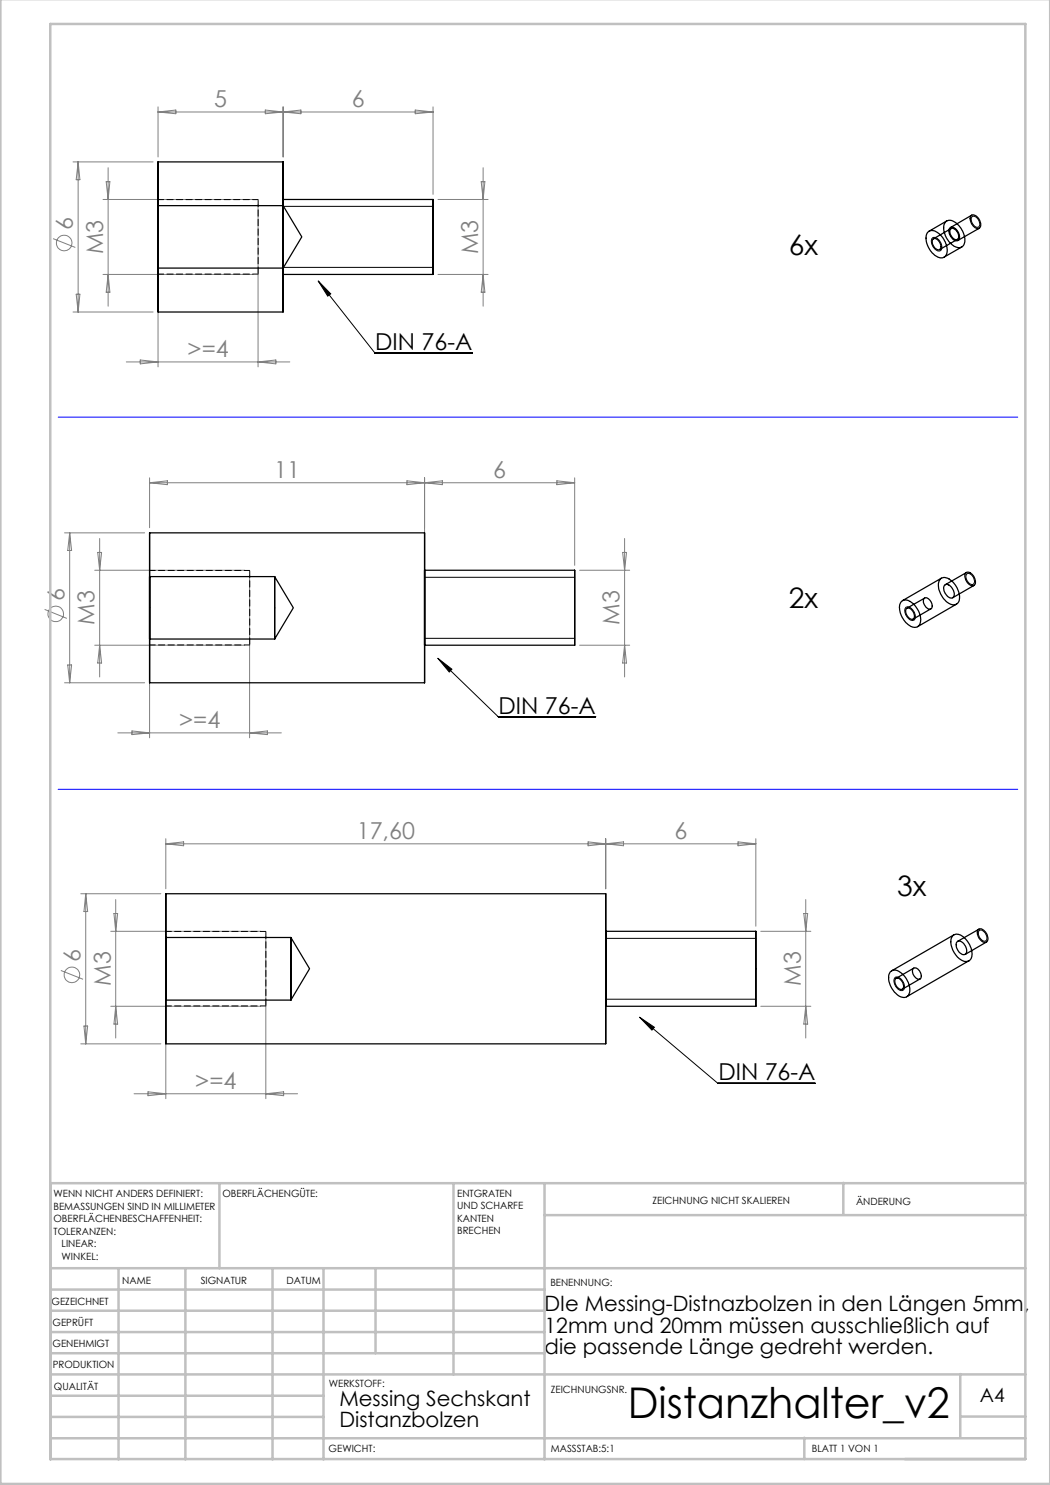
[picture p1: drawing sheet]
<svg xmlns="http://www.w3.org/2000/svg" width="210mm" height="297mm" viewBox="0 0 210 297" stroke-linecap="round" stroke-linejoin="round" font-family="sans-serif">
<g fill="none" stroke="#808080" stroke-width=".2">
<path d="M14.6 32.4h16M15.6 32.4v30M15.6 32.4l.4 3.5h-.8zM20.6 39.9h30M21.2 36.3h.8l-.4 3.6zM21.6 33.5v27.7M31.6 21.4v10M31.6 22.4h55M31.6 22.4l3.6-.4v.8zM53.1 22l3.5 .4-3.5 .4zM56.6 21.4v10M56.6 22.4l3.6-.4v.8z"/>
<path d="M83 22l3.6 .4-3.6 .4zM86.6 21.4v17.5M87.6 39.9h10M96.2 36.3h.8l-.4 3.6zM96.6 33.5v27.7M10.6 47.7l4.5 1.8M15.2 58.8h.8l-.4 3.6zM20.6 54.9h30M21.6 54.9l.4 3.6h-.8zM31.6 40.9v32.5M51.6 40.9v32.5M87.6 54.9h10"/>
<path d="M96.6 54.9l.4 3.6h-.8zM14.6 62.4h16M25.3 72.4h32.7M28 72l3.6 .4-3.6 .4zM51.6 72.4l3.6-.4v.8zM29.9 95.6v9.9M29.9 96.6h85M29.9 96.6l3.6-.4v.7zM81.4 96.2l7.1 .7v-.7l-7.1 .7zM84.9 95.6v17.5M111.4 96.2l3.5 .4-3.5 .3zM114.9 95.6v17.5"/>
<path d="M12.9 106.6h16M13.9 106.6v30M13.9 106.6l.4 3.5h-.8zM18.9 114h30M19.5 110.5h.8l-.4 3.5zM19.9 107.7v27.7M29.9 115.1v32.5M49.9 115.1v32.5M115.9 114h10M124.5 110.5h.8l-.4 3.5zM124.9 107.7v27.7M8.9 121.9l4.5 1.8"/>
<path d="M12.9 136.6h16M13.5 133h.8l-.4 3.6zM18.9 129h30M19.9 129l.4 3.6h-.8zM115.9 129h10M124.9 129l.4 3.6h-.8zM23.6 146.6h32.7M26.4 146.2l3.5 .4-3.5 .3zM49.9 146.6l3.6-.4v.7zM16.2 178.7h16M17.1 178.7v30.1M17.1 178.7l.4 3.6h-.7z"/>
<path d="M23.1 179.9v27.7M33.2 167.7v10.1M33.2 168.8h118M33.2 168.8l3.5-.4v.8zM117.6 168.4l7.1 .8v-.8l-7.1 .8zM121.1 167.7v10.1M147.6 168.4l3.6 .4-3.6 .4zM151.2 167.7v17.5M161.1 179.9v27.7M12.2 194.1l4.4 1.8M22.2 186.3h29.9M22.8 182.7h.7l-.4 3.6z"/>
<path d="M33.2 187.3v32.4M53.2 187.3v32.4M152.2 186.3h10M160.8 182.7h.7l-.4 3.6zM16.2 208.8h16M16.8 205.2h.7l-.4 3.6zM22.2 201.3h29.9M23.1 201.3l.4 3.5h-.7zM26.8 218.8h32.7M29.6 218.4l3.6 .4-3.6 .3zM53.2 218.8l3.5-.4v.7zM152.2 201.3h10"/>
<path d="M161.1 201.3l.4 3.5h-.7z"/>
<circle cx="12.8" cy="48.6" r="1.55"/>
<circle cx="11.1" cy="122.8" r="1.55"/>
<circle cx="14.4" cy="195" r="1.55"/>
</g>
<g fill="none" stroke="#000" stroke-width=".2">
<path d="M56.7 53.5h29.9M56.7 41.3h29.9M63.6 56.2l2.5 2.6-.6 .4zM63.6 56.2l11.4 14.4h19.5M186.6 47.5a1.82 1.82 0 0 1 1.8 2.1 .77 .77 0 0 1-.7 .6 .77 .77 0 0 1-.8-.5 1.63 1.63 0 0 1-.3-2.2zM194.3 43.4a1.04 1.04 0 0 1 1.5 .8l.1 .2a.67 .67 0 0 1-.2 1 .67 .67 0 0 1-1-.4l-.5-1zM84.9 115.5h30M193.3 114.9a1.13 1.13 0 0 1 1.5 1.1 .62 .62 0 0 1-.2 .8 .62 .62 0 0 1-.8-.2l-.5-.8-.1-.4zM84.9 127.7h30M87.6 131.7l2.8 2.1-.5 .6zM87.6 131.7l12.1 11.7h19.4M181.2 121.5a1.58 1.58 0 0 1 1.8 1.4l.1 .1a.78 .78 0 0 1-.5 1.1 .78 .78 0 0 1-1-.5 1.69 1.69 0 0 1-.4-2.1z"/>
<path d="M121.1 199.8h30.1M121.1 187.7h30.1M178.9 195.6a.91 .91 0 0 1 1.5 .4 1.41 1.41 0 0 1 .1 2.1 1.94 1.94 0 0 1-1.6-2.5zM195.8 186.1a1.32 1.32 0 0 1 1.6 1.5v.1a.57 .57 0 0 1-.5 .6 .57 .57 0 0 1-.6-.4l-.6-.9v-.4zM127.9 203.4l15.7 13.3h19.5M127.9 203.4l3 2.1-.5 .5z"/>
</g>
<g fill="none" stroke="#c0c0c0" stroke-width=".5">
<path d="M.1 -.1v296.9h209.9v-296.9M10.1 4.8h195v287h-195zM43.9 236.6v17M90.7 236.6v38.3M108.9 236.6v55.3M168.7 236.6v6.3M205.1 236.6h-195v55.3M10.1 253.6h195M10.1 257.9h98.8M23.7 253.6v38.3M37.1 253.6v38.3M54.5 253.6v38.3"/>
<path d="M64.7 253.6v38.3M75.1 253.6v17M108.9 243h96.2M10.1 270.6h98.8M10.1 266.4h98.8M10.1 262.1h98.8M10.1 279.1h54.6M10.1 274.9h195M192.1 274.8v12.7M10.1 287.7h195M10.1 283.4h54.6M160.9 287.5v4.3"/>
<path d="M192.1 283.3h13"/>
</g>
<path d="M11.6 83.4h192M11.6 157.9h192" fill="none" stroke="#00f" stroke-width=".2"/>
<path d="M31.6 39.9h20M31.6 54.8h20M29.9 114.1h20M29.9 129h20M33.2 186.3h20M33.2 201.2h20" fill="none" stroke="#000" stroke-width=".2" stroke-dasharray="1.3 .6" stroke-dashoffset=".2"/>
<path d="M51.6 54.8v-14.9M49.9 129v-14.9M53.2 201.2v-14.9" fill="none" stroke="#000" stroke-width=".2" stroke-dasharray="1.3 .6" stroke-dashoffset="-.1"/>
<g fill="#000">
<path d="M127.9 203.4l3 2.1-.5 .5z"/>
<path d="M87.6 131.7l2.8 2.1-.5 .6zM63.6 56.2l2.5 2.6-.6 .4z"/>
</g>
<g fill="none" stroke="#000" stroke-width=".25">
<path d="M31.6 32.4v30zM31.6 32.4h25M56.6 32.4v30zM56.6 39.9v15zM56.6 39.9h30M86.6 39.9v15zM31.6 41.1h25l3.8 6.3-3.8 6.2h-25M31.6 41.1v12.5zM56.6 41.1v12.5zM56.6 54.9h30M185.5 46.6a1.55 1.55 0 0 1 2.3 .1 3.9 3.9 0 0 1 1.4 4.3 1.44 1.44 0 0 1-2.2 .1 4.1 4.1 0 0 1-1.5-4.5zM186.5 47.9a.9 .9 0 0 1 1.4 .6 .89 .89 0 0 1-.2 1.5 1.67 1.67 0 0 1-1.2-2.1z"/>
<path d="M189.2 44.3a1.79 1.79 0 0 1 2.4 .6 3.8 3.8 0 0 1 1.1 4.2 1.63 1.63 0 0 1-2.5-.4 3.7 3.7 0 0 1-1.1-4.3zM189.3 44.2l-3.5 2M190 45.5a1.47 1.47 0 0 1 1.8 1.3 .78 .78 0 0 1 .1 1 .78 .78 0 0 1-.9 .3 1.89 1.89 0 0 1-1-2.6zM190.1 45.8a1.2 1.2 0 0 1 1.6 1 .66 .66 0 0 1 0 .8 .66 .66 0 0 1-.7 .3 1.69 1.69 0 0 1-.9-2.1zM190.2 45.7l-3.5 2.1M191.5 47.9l-3.6 2M192.4 49.4l-3.6 2M194.3 43.1a1.57 1.57 0 0 1 1.8 1.5 .77 .77 0 0 1-.3 1.1 .77 .77 0 0 1-1-.4 1.76 1.76 0 0 1-.5-2.2zM194.3 43l-4.2 2.5M195.9 45.6l-4.3 2.5M31.6 62.4h25M29.9 115.3h25l3.8 6.3-3.8 6.2h-25"/>
<path d="M29.9 115.3v12.5zM29.9 106.6v30zM29.9 106.6h55M54.9 115.3v12.5zM84.9 106.6v30zM84.9 114v15zM84.9 114h30M114.9 114v15zM184.9 119.7a1.31 1.31 0 0 1 1.5 1.3 .62 .62 0 0 1-.3 .8 .62 .62 0 0 1-.8-.3 1.47 1.47 0 0 1-.4-1.8zM184.9 119.6l-3.5 2M188.1 115.8a1.89 1.89 0 0 1 2.5 .6 3.8 3.8 0 0 1 1.1 4.1 1.52 1.52 0 0 1-2.4-.2 4.1 4.1 0 0 1-1.4-4.2zM188.3 115.6l-7.8 4.5"/>
<path d="M188.9 117a1.43 1.43 0 0 1 1.8 1.3 .8 .8 0 0 1 .1 .9 .8 .8 0 0 1-.8 .4 1.96 1.96 0 0 1-1.1-2.6zM193.2 114.6a1.37 1.37 0 0 1 1.8 1.2 .81 .81 0 0 1 .1 .9 .81 .81 0 0 1-.7 .5 1.96 1.96 0 0 1-1.2-2.6zM193.3 114.5l-4.2 2.4M194.8 117.1l-4.3 2.5M29.9 136.6h55M84.9 129h30M180.2 120.4a1.68 1.68 0 0 1 2.5 .4 3.6 3.6 0 0 1 1.1 4.3 1.67 1.67 0 0 1-2.4-.4 3.8 3.8 0 0 1-1.2-4.2zM181.3 121.7a1.16 1.16 0 0 1 1.5 1.1 .62 .62 0 0 1 0 .8 .62 .62 0 0 1-.8 .2 1.67 1.67 0 0 1-.7-2.1zM186.2 121.8l-3.6 2M191.3 120.8l-7.8 4.5M33.2 178.7v30zM33.2 178.7h87.9"/>
<path d="M121.1 178.7v30zM33.2 187.5h25l3.7 6.2-3.7 6.3h-25M33.2 187.5v12.5zM58.2 187.5v12.5zM121.1 186.3v15zM121.1 186.3h30.1M151.2 186.3v15zM178.1 194.3a1.6 1.6 0 0 1 2.2 .4 3.9 3.9 0 0 1 1.4 4.3 1.56 1.56 0 0 1-2.5-.2 3.8 3.8 0 0 1-1.2-4.4zM179.1 195.8a1.1 1.1 0 0 1 1.5 .9l.1 .2a.64 .64 0 0 1-.2 .9 .64 .64 0 0 1-.9-.2l-.5-.8-.1-.4zM182.6 193.7a1.1 1.1 0 0 1 1.5 1l.1 .3a.62 .62 0 0 1-.3 .8 .62 .62 0 0 1-.8-.3l-.5-.7-.1-.4zM182.7 193.6l-3.5 2.1M184 195.8l-3.5 2"/>
<path d="M190.5 187.2a1.72 1.72 0 0 1 2.5 .4 3.9 3.9 0 0 1 1.2 4.2 1.58 1.58 0 0 1-2.5-.2 4.2 4.2 0 0 1-1.4-4.1zM190.8 187l-12.5 7.2M191.3 188.5a1.09 1.09 0 0 1 1.7 .7l.1 .1a1.02 1.02 0 0 1-.3 1.7 2.04 2.04 0 0 1-1.5-2.5zM193.8 192.2l-12.5 7.2M195.6 186a1.02 1.02 0 0 1 1.6 .6 1.24 1.24 0 0 1-.1 1.9 1.88 1.88 0 0 1-1.5-2.5zM195.8 185.8l-4.3 2.5M197.3 188.4l-4.3 2.5M33.2 208.8h87.9M121.1 201.3h30.1"/>
</g>
<text font-size="8.5" x="125.6" y="283.5">Distanzhalter_v2</text>
<g font-size="5.6">
<text x="157.7" y="51">6x</text>
<text x="157.7" y="121.6">2x</text>
<text x="179.4" y="179.2">3x</text>
</g>
<g font-size="4.7" fill="#808080">
<text x="42.8" y="21.4">5</text>
<text x="70.3" y="21.4">6</text>
<text x="14.6" y="46" transform="rotate(-90 14.6 46)">6</text>
<text x="20.6" y="50.8" transform="rotate(-90 20.6 50.8)">M3</text>
<text x="95.6" y="50.8" transform="rotate(-90 95.6 50.8)">M3</text>
<text x="37.5" y="71.4">&gt;=4</text>
<text x="54.9" y="95.5">11</text>
<text x="98.7" y="95.5">6</text>
<text x="12.9" y="120.2" transform="rotate(-90 12.9 120.2)">6</text>
<text x="18.9" y="125" transform="rotate(-90 18.9 125)">M3</text>
<text x="123.9" y="125" transform="rotate(-90 123.9 125)">M3</text>
<text x="35.8" y="145.5">&gt;=4</text>
<text x="71.4" y="167.7">17,60</text>
<text x="134.9" y="167.7">6</text>
<text x="16.1" y="192.4" transform="rotate(-90 16.1 192.4)">6</text>
<text x="22.2" y="197.2" transform="rotate(-90 22.2 197.2)">M3</text>
<text x="160.2" y="197.2" transform="rotate(-90 160.2 197.2)">M3</text>
<text x="39.1" y="217.7">&gt;=4</text>
</g>
<g font-size="4.7">
<text x="75" y="70">DIN 76-A</text>
<text x="99.7" y="142.7">DIN 76-A</text>
<text x="143.7" y="216">DIN 76-A</text>
</g>
<g font-size="4.2">
<text x="108.9" y="262.3">DIe Messing-Distnazbolzen in den Längen 5mm,</text>
<text x="108.9" y="266.5">12mm und 20mm müssen ausschließlich auf</text>
<text x="108.9" y="270.7">die passende Länge gedreht werden.</text>
<text x="67.9" y="281.2">Messing Sechskant</text>
<text x="67.9" y="285.4">Distanzbolzen</text>
</g>
<text font-size="3.9" x="196" y="280.4">A4</text>
<g font-size="2">
<text x="10.7" y="239.5">WENN NICHT ANDERS DEFINIERT:</text>
<text x="44.5" y="239.5">OBERFLÄCHENGÜTE:</text>
<text x="91.4" y="239.4">ENTGRATEN</text>
<text x="10.7" y="242">BEMASSUNGEN SIND IN MILLIMETER</text>
<text x="10.7" y="244.5">OBERFLÄCHENBESCHAFFENHEIT:</text>
<text x="91.4" y="241.9">UND SCHARFE</text>
<text x="91.4" y="244.4">KANTEN</text>
<text x="130.5" y="240.8">ZEICHNUNG NICHT SKALIEREN</text>
<text x="171.2" y="241">ÄNDERUNG</text>
<text x="10.7" y="247">TOLERANZEN:</text>
<text x="12.3" y="249.5">LINEAR:</text>
<text x="12.3" y="252">WINKEL:</text>
<text x="91.4" y="246.9">BRECHEN</text>
<text x="24.4" y="256.9">NAME</text>
<text x="40.1" y="256.8">SIGNATUR</text>
<text x="57.3" y="256.8">DATUM</text>
<text x="110.1" y="257.1">BENENNUNG:</text>
<text x="10.3" y="260.9">GEZEICHNET</text>
<text x="10.5" y="269.3">GENEHMIGT</text>
<text x="10.5" y="265.2">GEPRÜFT</text>
<text x="10.6" y="273.6">PRODUKTION</text>
<text x="10.8" y="278">QUALITÄT</text>
<text x="65.8" y="277.4">WERKSTOFF:</text>
<text x="110.2" y="278.5">ZEICHNUNGSNR.</text>
<text x="65.7" y="290.4">GEWICHT:</text>
<text x="110.2" y="290.5">MASSSTAB:5:1</text>
<text x="162.4" y="290.4">BLATT 1 VON 1</text>
</g>
</svg>
